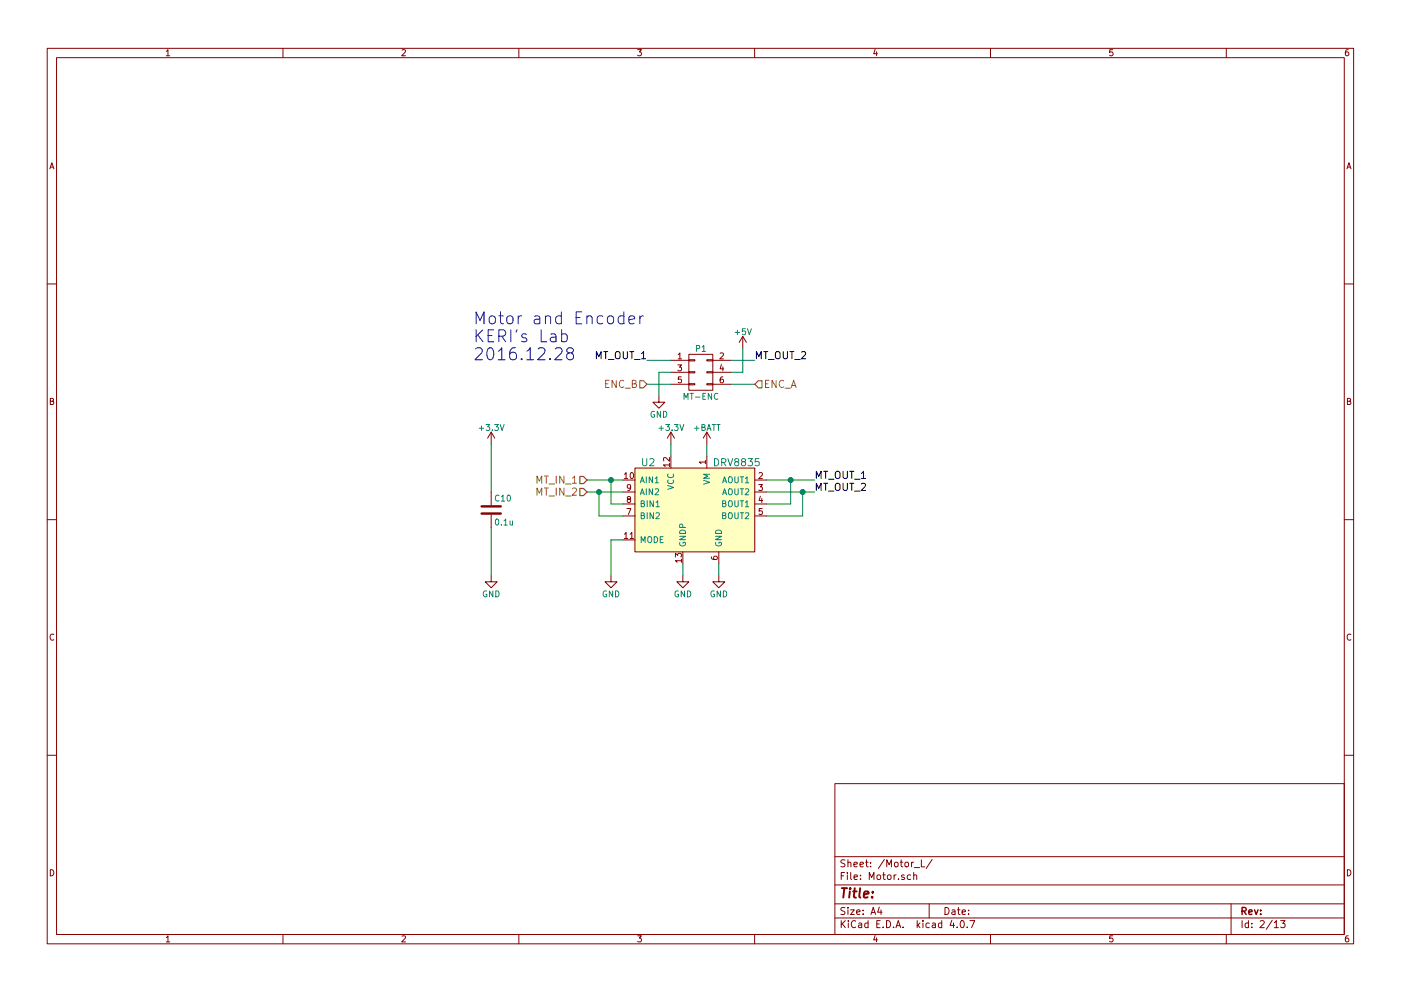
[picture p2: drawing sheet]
EESchema Schematic File Version 2
LIBS:KERISEv1-rescue
LIBS:74xgxx
LIBS:74xx
LIBS:ac-dc
LIBS:actel
LIBS:adc-dac
LIBS:Altera
LIBS:analog_devices
LIBS:analog_switches
LIBS:atmel
LIBS:audio
LIBS:brooktre
LIBS:cmos_ieee
LIBS:cmos4000
LIBS:conn
LIBS:contrib
LIBS:cypress
LIBS:dc-dc
LIBS:device
LIBS:digital-audio
LIBS:diode
LIBS:display
LIBS:dsp
LIBS:elec-unifil
LIBS:ESD_Protection
LIBS:ftdi
LIBS:gennum
LIBS:hc11
LIBS:intel
LIBS:interface
LIBS:ir
LIBS:Lattice
LIBS:linear
LIBS:maxim
LIBS:memory
LIBS:microchip
LIBS:microchip_dspic33dsc
LIBS:microchip_pic10mcu
LIBS:microchip_pic12mcu
LIBS:microchip_pic16mcu
LIBS:microchip_pic18mcu
LIBS:microchip_pic32mcu
LIBS:microcontrollers
LIBS:motor_drivers
LIBS:motorola
LIBS:msp430
LIBS:nordicsemi
LIBS:nxp_armmcu
LIBS:onsemi
LIBS:opto
LIBS:Oscillators
LIBS:philips
LIBS:power
LIBS:Power_Management
LIBS:powerint
LIBS:pspice
LIBS:references
LIBS:regul
LIBS:relays
LIBS:rfcom
LIBS:sensors
LIBS:silabs
LIBS:siliconi
LIBS:stm8
LIBS:stm32
LIBS:supertex
LIBS:switches
LIBS:texas
LIBS:transf
LIBS:transistors
LIBS:ttl_ieee
LIBS:valves
LIBS:video
LIBS:Xicor
LIBS:xilinx
LIBS:Zilog
LIBS:KERISEv1
LIBS:KERISEv1-cache
EELAYER 25 0
EELAYER END
$Descr A4 11693 8268
encoding utf-8
Sheet 2 13
Title ""
Date ""
Rev ""
Comp ""
Comment1 ""
Comment2 ""
Comment3 ""
Comment4 ""
$EndDescr
$Comp
L DRV8835 U2
U 1 1
P 5800 4200
AR Path="/57CA18F6/57CA1E0F" Ref="U2"  Part="1" 
AR Path="/57CA507C/57CA1E0F" Ref="U3"  Part="1" 
F 0 "U2" H 5350 4550 60  0000 L CNN
F 1 "DRV8835" H 5950 4550 60  0000 L CNN
F 2 "kerikun11:DRV8835" H 5400 4350 60  0001 C CNN
F 3 "" H 5400 4350 60  0000 C CNN
	1    5800 4200
	1    0    0    -1  
$EndComp
Wire Wire Line
	6400 4000 6800 4000
Wire Wire Line
	6400 4100 6800 4100
Wire Wire Line
	6400 4200 6600 4200
Wire Wire Line
	6400 4300 6700 4300
Wire Wire Line
	4900 4000 5200 4000
Wire Wire Line
	6600 4200 6600 4000
Connection ~ 6600 4000
Wire Wire Line
	6700 4300 6700 4100
Connection ~ 6700 4100
Wire Wire Line
	5200 4200 5100 4200
Wire Wire Line
	5100 4200 5100 4000
Connection ~ 5100 4000
Wire Wire Line
	5200 4300 5000 4300
Wire Wire Line
	5000 4300 5000 4100
Wire Wire Line
	4900 4100 5200 4100
Connection ~ 5000 4100
$Comp
L +3.3V #PWR12
U 1 1
P 5600 3700
AR Path="/57CA18F6/57CA1E2A" Ref="#PWR12"  Part="1" 
AR Path="/57CA507C/57CA1E2A" Ref="#PWR21"  Part="1" 
F 0 "#PWR12" H 5600 3550 50  0001 C CNN
F 1 "+3.3V" H 5600 3840 50  0000 C CNN
F 2 "" H 5600 3700 50  0000 C CNN
F 3 "" H 5600 3700 50  0000 C CNN
	1    5600 3700
	1    0    0    -1  
$EndComp
Wire Wire Line
	5600 3700 5600 3800
Wire Wire Line
	5900 3700 5900 3800
$Comp
L GND #PWR13
U 1 1
P 5700 4800
AR Path="/57CA18F6/57CA1E38" Ref="#PWR13"  Part="1" 
AR Path="/57CA507C/57CA1E38" Ref="#PWR22"  Part="1" 
F 0 "#PWR13" H 5700 4550 50  0001 C CNN
F 1 "GND" H 5700 4650 50  0000 C CNN
F 2 "" H 5700 4800 50  0000 C CNN
F 3 "" H 5700 4800 50  0000 C CNN
	1    5700 4800
	1    0    0    -1  
$EndComp
Wire Wire Line
	5700 4800 5700 4700
$Comp
L GND #PWR15
U 1 1
P 6000 4800
AR Path="/57CA18F6/57CA1E3F" Ref="#PWR15"  Part="1" 
AR Path="/57CA507C/57CA1E3F" Ref="#PWR24"  Part="1" 
F 0 "#PWR15" H 6000 4550 50  0001 C CNN
F 1 "GND" H 6000 4650 50  0000 C CNN
F 2 "" H 6000 4800 50  0000 C CNN
F 3 "" H 6000 4800 50  0000 C CNN
	1    6000 4800
	1    0    0    -1  
$EndComp
Wire Wire Line
	6000 4800 6000 4700
$Comp
L GND #PWR10
U 1 1
P 5100 4800
AR Path="/57CA18F6/57CA1E46" Ref="#PWR10"  Part="1" 
AR Path="/57CA507C/57CA1E46" Ref="#PWR19"  Part="1" 
F 0 "#PWR10" H 5100 4550 50  0001 C CNN
F 1 "GND" H 5100 4650 50  0000 C CNN
F 2 "" H 5100 4800 50  0000 C CNN
F 3 "" H 5100 4800 50  0000 C CNN
	1    5100 4800
	1    0    0    -1  
$EndComp
Wire Wire Line
	5100 4800 5100 4500
Wire Wire Line
	5100 4500 5200 4500
$Comp
L CONN_02X03 P1
U 1 1
P 5850 3100
AR Path="/57CA18F6/57CA1E4E" Ref="P1"  Part="1" 
AR Path="/57CA507C/57CA1E4E" Ref="P2"  Part="1" 
F 0 "P1" H 5850 3300 50  0000 C CNN
F 1 "MT-ENC" H 5850 2900 50  0000 C CNN
F 2 "Pin_Headers:Pin_Header_Straight_2x03" H 5850 1900 50  0001 C CNN
F 3 "" H 5850 1900 50  0000 C CNN
	1    5850 3100
	1    0    0    -1  
$EndComp
$Comp
L GND #PWR11
U 1 1
P 5500 3300
AR Path="/57CA18F6/57CA1E57" Ref="#PWR11"  Part="1" 
AR Path="/57CA507C/57CA1E57" Ref="#PWR20"  Part="1" 
F 0 "#PWR11" H 5500 3050 50  0001 C CNN
F 1 "GND" H 5500 3150 50  0000 C CNN
F 2 "" H 5500 3300 50  0000 C CNN
F 3 "" H 5500 3300 50  0000 C CNN
	1    5500 3300
	1    0    0    -1  
$EndComp
Wire Wire Line
	5600 3100 5500 3100
Wire Wire Line
	5500 3100 5500 3300
Wire Wire Line
	5400 3200 5600 3200
Wire Wire Line
	5600 3000 5400 3000
Wire Wire Line
	6300 3200 6100 3200
$Comp
L +5V #PWR16
U 1 1
P 6200 2900
AR Path="/57CA18F6/57CA1E65" Ref="#PWR16"  Part="1" 
AR Path="/57CA507C/57CA1E65" Ref="#PWR25"  Part="1" 
F 0 "#PWR16" H 6200 2750 50  0001 C CNN
F 1 "+5V" H 6200 3040 50  0000 C CNN
F 2 "" H 6200 2900 50  0000 C CNN
F 3 "" H 6200 2900 50  0000 C CNN
	1    6200 2900
	1    0    0    -1  
$EndComp
Wire Wire Line
	6200 2900 6200 3100
Wire Wire Line
	6200 3100 6100 3100
Text Label 6300 3000 0    60   ~ 0
MT_OUT_2
Wire Wire Line
	6300 3000 6100 3000
Text Label 5400 3000 2    60   ~ 0
MT_OUT_1
Text Label 6800 4000 0    60   ~ 0
MT_OUT_1
Text Label 6800 4100 0    60   ~ 0
MT_OUT_2
Text HLabel 6300 3200 2    60   Input ~ 0
ENC_A
Text HLabel 5400 3200 0    60   Input ~ 0
ENC_B
Text HLabel 4900 4000 0    60   Input ~ 0
MT_IN_1
Text HLabel 4900 4100 0    60   Input ~ 0
MT_IN_2
Text Notes 3950 3000 0    100  ~ 0
Motor and Encoder\nKERI's Lab\n2016.12.28
$Comp
L C C10
U 1 1
P 4100 4250
AR Path="/57CA18F6/57CCEFE0" Ref="C10"  Part="1" 
AR Path="/57CA507C/57CCEFE0" Ref="C11"  Part="1" 
F 0 "C10" H 4125 4350 50  0000 L CNN
F 1 "0.1u" H 4125 4150 50  0000 L CNN
F 2 "Capacitors_SMD:C_0603" H 4138 4100 50  0001 C CNN
F 3 "" H 4100 4250 50  0000 C CNN
	1    4100 4250
	1    0    0    -1  
$EndComp
$Comp
L +3.3V #PWR8
U 1 1
P 4100 3700
AR Path="/57CA18F6/57CCF032" Ref="#PWR8"  Part="1" 
AR Path="/57CA507C/57CCF032" Ref="#PWR17"  Part="1" 
F 0 "#PWR8" H 4100 3550 50  0001 C CNN
F 1 "+3.3V" H 4100 3840 50  0000 C CNN
F 2 "" H 4100 3700 50  0000 C CNN
F 3 "" H 4100 3700 50  0000 C CNN
	1    4100 3700
	1    0    0    -1  
$EndComp
$Comp
L GND #PWR9
U 1 1
P 4100 4800
AR Path="/57CA18F6/57CCF046" Ref="#PWR9"  Part="1" 
AR Path="/57CA507C/57CCF046" Ref="#PWR18"  Part="1" 
F 0 "#PWR9" H 4100 4550 50  0001 C CNN
F 1 "GND" H 4100 4650 50  0000 C CNN
F 2 "" H 4100 4800 50  0000 C CNN
F 3 "" H 4100 4800 50  0000 C CNN
	1    4100 4800
	1    0    0    -1  
$EndComp
Wire Wire Line
	4100 4100 4100 3700
Wire Wire Line
	4100 4400 4100 4800
$Comp
L +BATT #PWR14
U 1 1
P 5900 3700
AR Path="/57CA18F6/57CD5BEE" Ref="#PWR14"  Part="1" 
AR Path="/57CA507C/57CD5BEE" Ref="#PWR23"  Part="1" 
F 0 "#PWR14" H 5900 3550 50  0001 C CNN
F 1 "+BATT" H 5900 3840 50  0000 C CNN
F 2 "" H 5900 3700 50  0000 C CNN
F 3 "" H 5900 3700 50  0000 C CNN
	1    5900 3700
	1    0    0    -1  
$EndComp
$EndSCHEMATC
